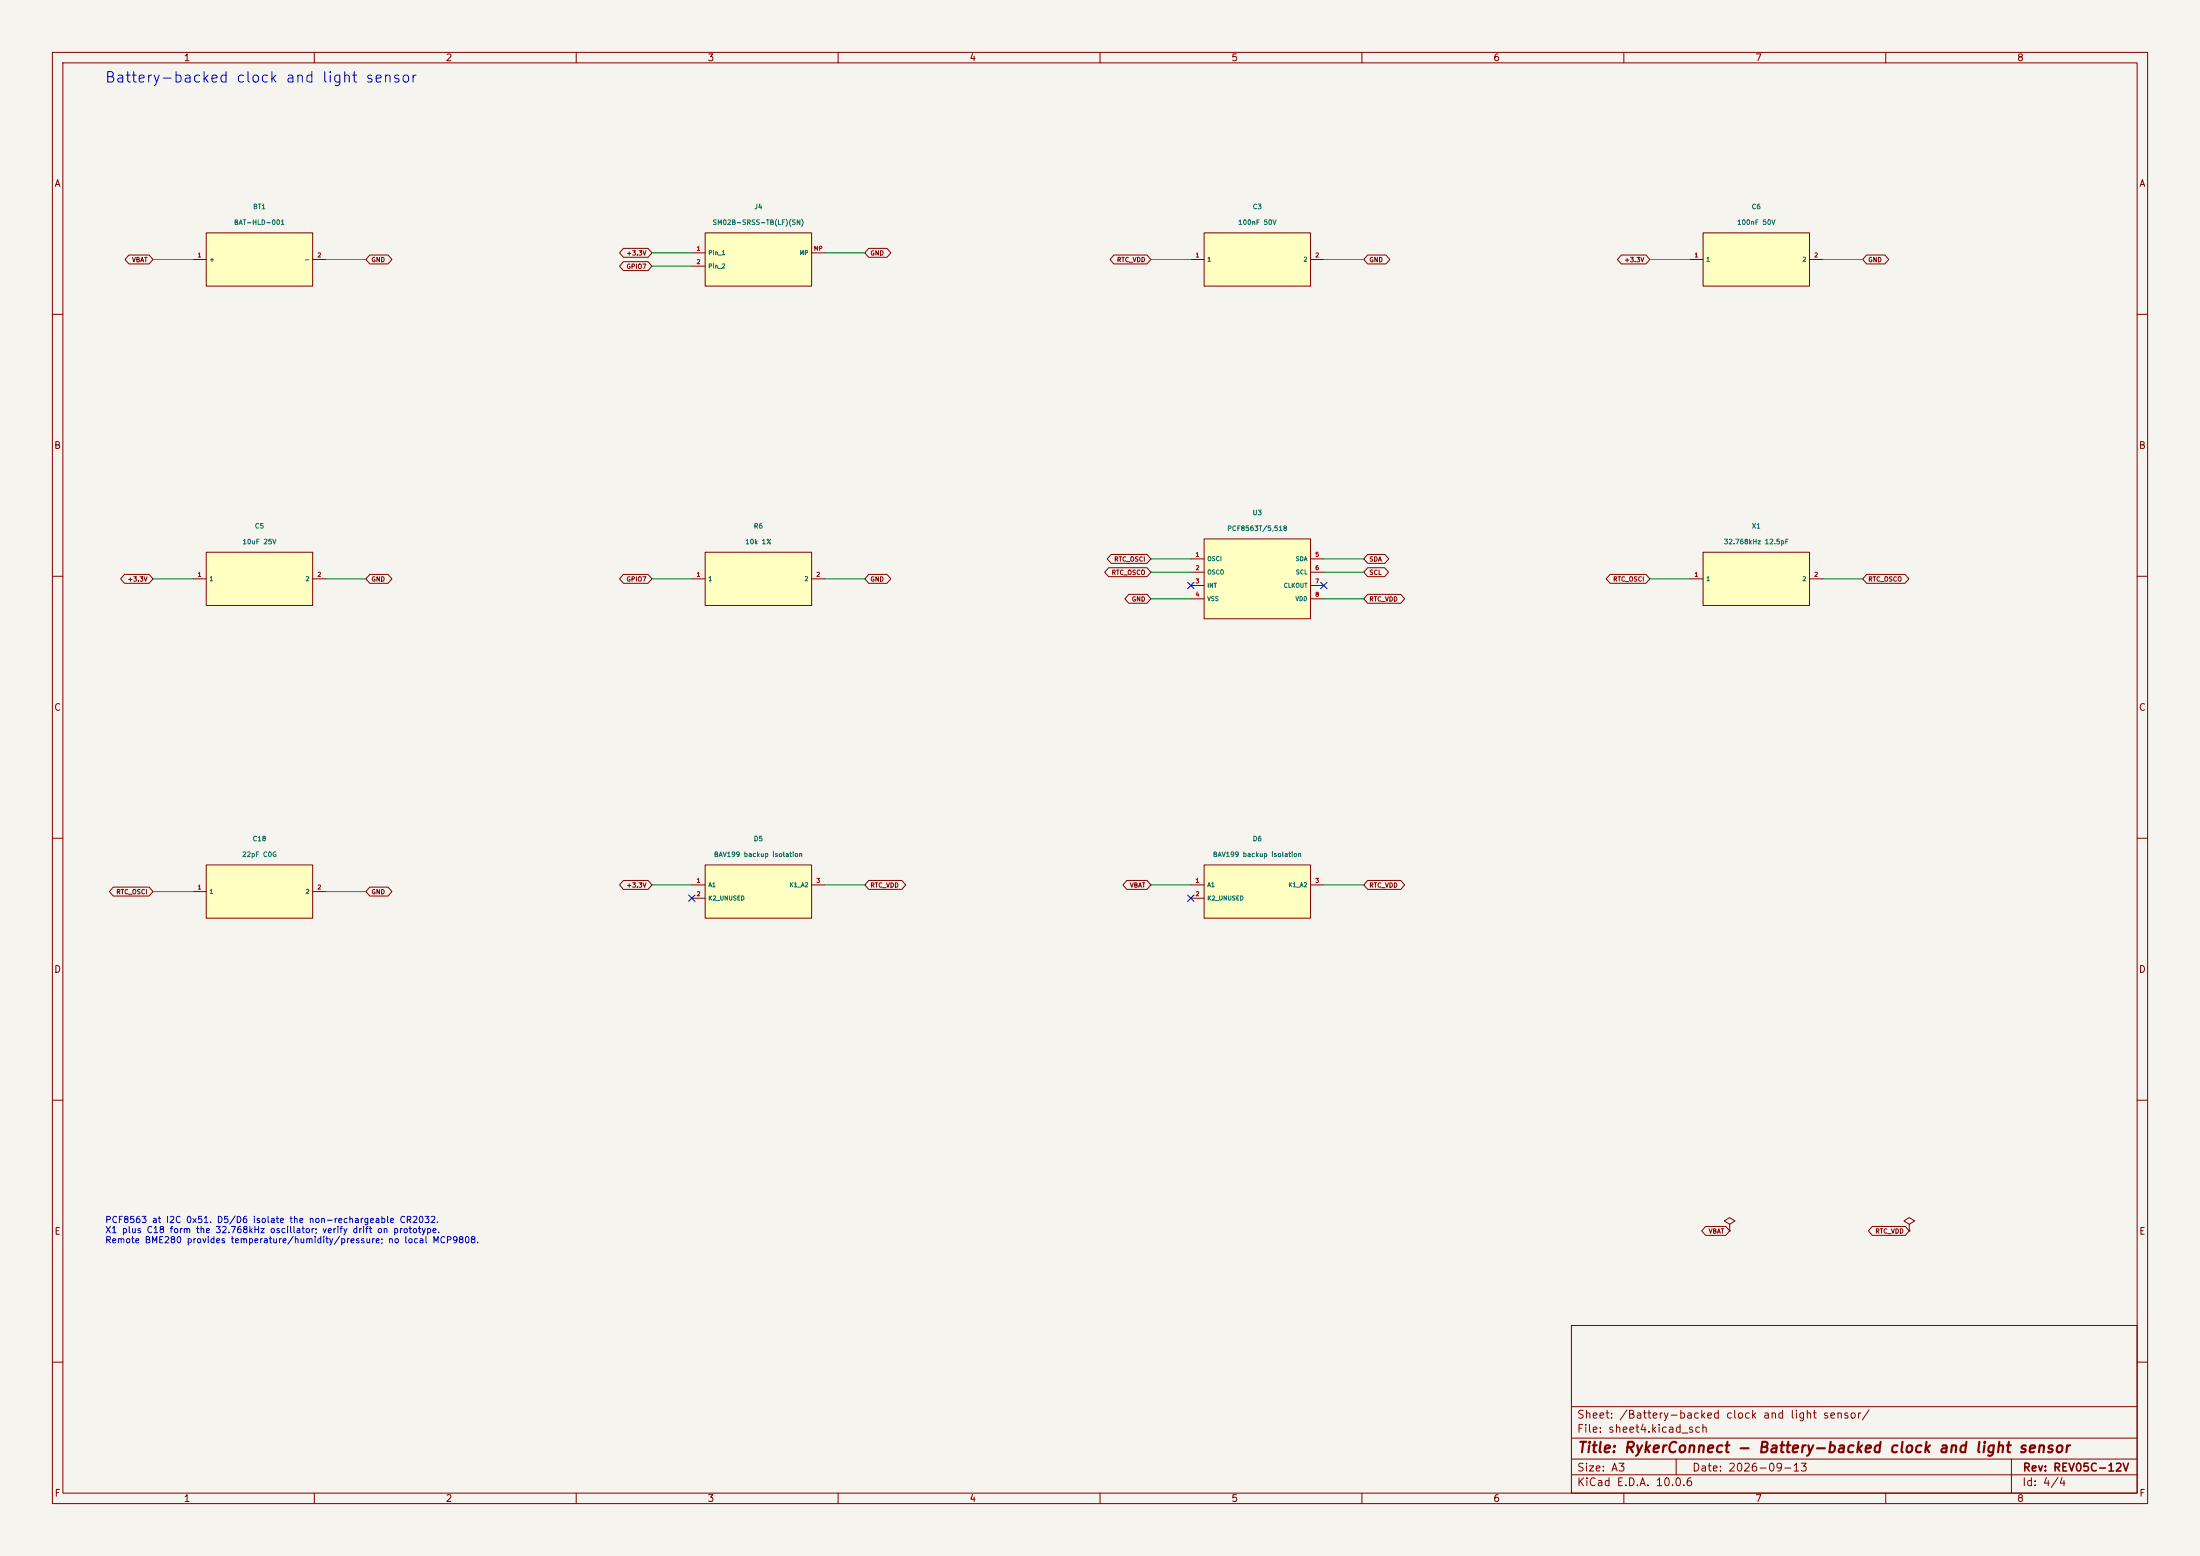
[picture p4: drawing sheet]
(kicad_sch
 (version 20250114)
 (generator "eeschema")
 (paper "A3")
 (title_block
  (title "RykerConnect - Battery-backed clock and light sensor")
  (date "2026-09-13")
  (rev "REV05C-12V"))
 (lib_symbols
  (symbol "RykerConnect:BT1"
   (pin_names
    (offset 0.5)) (in_bom yes) (on_board yes)
   (property "Reference" "BT1" (at 0 10.08 0) (effects (font (size 0.9 0.9))))
   (property "Value" "BAT-HLD-001" (at 0 7.08 0) (effects (font (size 0.9 0.9))))
   (symbol "BT1_0_1"
    (rectangle (start -10.16 5.08) (end 10.16 -5.08) (stroke (width 0) (type default)) (fill (type background))))
   (symbol "BT1_1_1"
    (pin passive line (at -12.7 0.0 0) (length 2.54) (name "+" (effects (font (size 0.8 0.8)))) (number "1" (effects (font (size 0.8 0.8)))))
    (pin passive line (at 12.7 0.0 180) (length 2.54) (name "-" (effects (font (size 0.8 0.8)))) (number "2" (effects (font (size 0.8 0.8)))))))
  (symbol "RykerConnect:J4"
   (pin_names
    (offset 0.5)) (in_bom yes) (on_board yes)
   (property "Reference" "J4" (at 0 10.08 0) (effects (font (size 0.9 0.9))))
   (property "Value" "SM02B-SRSS-TB(LF)(SN)" (at 0 7.08 0) (effects (font (size 0.9 0.9))))
   (symbol "J4_0_1"
    (rectangle (start -10.16 5.08) (end 10.16 -5.08) (stroke (width 0) (type default)) (fill (type background))))
   (symbol "J4_1_1"
    (pin passive line (at -12.7 1.27 0) (length 2.54) (name "Pin_1" (effects (font (size 0.8 0.8)))) (number "1" (effects (font (size 0.8 0.8)))))
    (pin passive line (at -12.7 -1.27 0) (length 2.54) (name "Pin_2" (effects (font (size 0.8 0.8)))) (number "2" (effects (font (size 0.8 0.8)))))
    (pin passive line (at 12.7 1.27 180) (length 2.54) (name "MP" (effects (font (size 0.8 0.8)))) (number "MP" (effects (font (size 0.8 0.8)))))))
  (symbol "RykerConnect:C3"
   (pin_names
    (offset 0.5)) (in_bom yes) (on_board yes)
   (property "Reference" "C3" (at 0 10.08 0) (effects (font (size 0.9 0.9))))
   (property "Value" "100nF 50V" (at 0 7.08 0) (effects (font (size 0.9 0.9))))
   (symbol "C3_0_1"
    (rectangle (start -10.16 5.08) (end 10.16 -5.08) (stroke (width 0) (type default)) (fill (type background))))
   (symbol "C3_1_1"
    (pin passive line (at -12.7 0.0 0) (length 2.54) (name "1" (effects (font (size 0.8 0.8)))) (number "1" (effects (font (size 0.8 0.8)))))
    (pin passive line (at 12.7 0.0 180) (length 2.54) (name "2" (effects (font (size 0.8 0.8)))) (number "2" (effects (font (size 0.8 0.8)))))))
  (symbol "RykerConnect:C6"
   (pin_names
    (offset 0.5)) (in_bom yes) (on_board yes)
   (property "Reference" "C6" (at 0 10.08 0) (effects (font (size 0.9 0.9))))
   (property "Value" "100nF 50V" (at 0 7.08 0) (effects (font (size 0.9 0.9))))
   (symbol "C6_0_1"
    (rectangle (start -10.16 5.08) (end 10.16 -5.08) (stroke (width 0) (type default)) (fill (type background))))
   (symbol "C6_1_1"
    (pin passive line (at -12.7 0.0 0) (length 2.54) (name "1" (effects (font (size 0.8 0.8)))) (number "1" (effects (font (size 0.8 0.8)))))
    (pin passive line (at 12.7 0.0 180) (length 2.54) (name "2" (effects (font (size 0.8 0.8)))) (number "2" (effects (font (size 0.8 0.8)))))))
  (symbol "RykerConnect:C5"
   (pin_names
    (offset 0.5)) (in_bom yes) (on_board yes)
   (property "Reference" "C5" (at 0 10.08 0) (effects (font (size 0.9 0.9))))
   (property "Value" "10uF 25V" (at 0 7.08 0) (effects (font (size 0.9 0.9))))
   (symbol "C5_0_1"
    (rectangle (start -10.16 5.08) (end 10.16 -5.08) (stroke (width 0) (type default)) (fill (type background))))
   (symbol "C5_1_1"
    (pin passive line (at -12.7 0.0 0) (length 2.54) (name "1" (effects (font (size 0.8 0.8)))) (number "1" (effects (font (size 0.8 0.8)))))
    (pin passive line (at 12.7 0.0 180) (length 2.54) (name "2" (effects (font (size 0.8 0.8)))) (number "2" (effects (font (size 0.8 0.8)))))))
  (symbol "RykerConnect:R6"
   (pin_names
    (offset 0.5)) (in_bom yes) (on_board yes)
   (property "Reference" "R6" (at 0 10.08 0) (effects (font (size 0.9 0.9))))
   (property "Value" "10k 1%" (at 0 7.08 0) (effects (font (size 0.9 0.9))))
   (symbol "R6_0_1"
    (rectangle (start -10.16 5.08) (end 10.16 -5.08) (stroke (width 0) (type default)) (fill (type background))))
   (symbol "R6_1_1"
    (pin passive line (at -12.7 0.0 0) (length 2.54) (name "1" (effects (font (size 0.8 0.8)))) (number "1" (effects (font (size 0.8 0.8)))))
    (pin passive line (at 12.7 0.0 180) (length 2.54) (name "2" (effects (font (size 0.8 0.8)))) (number "2" (effects (font (size 0.8 0.8)))))))
  (symbol "RykerConnect:U3"
   (pin_names
    (offset 0.5)) (in_bom yes) (on_board yes)
   (property "Reference" "U3" (at 0 12.62 0) (effects (font (size 0.9 0.9))))
   (property "Value" "PCF8563T/5,518" (at 0 9.62 0) (effects (font (size 0.9 0.9))))
   (symbol "U3_0_1"
    (rectangle (start -10.16 7.62) (end 10.16 -7.62) (stroke (width 0) (type default)) (fill (type background))))
   (symbol "U3_1_1"
    (pin input line (at -12.7 3.81 0) (length 2.54) (name "OSCI" (effects (font (size 0.8 0.8)))) (number "1" (effects (font (size 0.8 0.8)))))
    (pin output line (at -12.7 1.27 0) (length 2.54) (name "OSCO" (effects (font (size 0.8 0.8)))) (number "2" (effects (font (size 0.8 0.8)))))
    (pin open_collector line (at -12.7 -1.27 0) (length 2.54) (name "INT" (effects (font (size 0.8 0.8)))) (number "3" (effects (font (size 0.8 0.8)))))
    (pin power_in line (at -12.7 -3.81 0) (length 2.54) (name "VSS" (effects (font (size 0.8 0.8)))) (number "4" (effects (font (size 0.8 0.8)))))
    (pin bidirectional line (at 12.7 3.81 180) (length 2.54) (name "SDA" (effects (font (size 0.8 0.8)))) (number "5" (effects (font (size 0.8 0.8)))))
    (pin input line (at 12.7 1.27 180) (length 2.54) (name "SCL" (effects (font (size 0.8 0.8)))) (number "6" (effects (font (size 0.8 0.8)))))
    (pin open_collector line (at 12.7 -1.27 180) (length 2.54) (name "CLKOUT" (effects (font (size 0.8 0.8)))) (number "7" (effects (font (size 0.8 0.8)))))
    (pin power_in line (at 12.7 -3.81 180) (length 2.54) (name "VDD" (effects (font (size 0.8 0.8)))) (number "8" (effects (font (size 0.8 0.8)))))))
  (symbol "RykerConnect:X1"
   (pin_names
    (offset 0.5)) (in_bom yes) (on_board yes)
   (property "Reference" "X1" (at 0 10.08 0) (effects (font (size 0.9 0.9))))
   (property "Value" "32.768kHz 12.5pF" (at 0 7.08 0) (effects (font (size 0.9 0.9))))
   (symbol "X1_0_1"
    (rectangle (start -10.16 5.08) (end 10.16 -5.08) (stroke (width 0) (type default)) (fill (type background))))
   (symbol "X1_1_1"
    (pin passive line (at -12.7 0.0 0) (length 2.54) (name "1" (effects (font (size 0.8 0.8)))) (number "1" (effects (font (size 0.8 0.8)))))
    (pin passive line (at 12.7 0.0 180) (length 2.54) (name "2" (effects (font (size 0.8 0.8)))) (number "2" (effects (font (size 0.8 0.8)))))))
  (symbol "RykerConnect:C18"
   (pin_names
    (offset 0.5)) (in_bom yes) (on_board yes)
   (property "Reference" "C18" (at 0 10.08 0) (effects (font (size 0.9 0.9))))
   (property "Value" "22pF C0G" (at 0 7.08 0) (effects (font (size 0.9 0.9))))
   (symbol "C18_0_1"
    (rectangle (start -10.16 5.08) (end 10.16 -5.08) (stroke (width 0) (type default)) (fill (type background))))
   (symbol "C18_1_1"
    (pin passive line (at -12.7 0.0 0) (length 2.54) (name "1" (effects (font (size 0.8 0.8)))) (number "1" (effects (font (size 0.8 0.8)))))
    (pin passive line (at 12.7 0.0 180) (length 2.54) (name "2" (effects (font (size 0.8 0.8)))) (number "2" (effects (font (size 0.8 0.8)))))))
  (symbol "RykerConnect:D5"
   (pin_names
    (offset 0.5)) (in_bom yes) (on_board yes)
   (property "Reference" "D5" (at 0 10.08 0) (effects (font (size 0.9 0.9))))
   (property "Value" "BAV199 backup isolation" (at 0 7.08 0) (effects (font (size 0.9 0.9))))
   (symbol "D5_0_1"
    (rectangle (start -10.16 5.08) (end 10.16 -5.08) (stroke (width 0) (type default)) (fill (type background))))
   (symbol "D5_1_1"
    (pin passive line (at -12.7 1.27 0) (length 2.54) (name "A1" (effects (font (size 0.8 0.8)))) (number "1" (effects (font (size 0.8 0.8)))))
    (pin passive line (at -12.7 -1.27 0) (length 2.54) (name "K2_UNUSED" (effects (font (size 0.8 0.8)))) (number "2" (effects (font (size 0.8 0.8)))))
    (pin passive line (at 12.7 1.27 180) (length 2.54) (name "K1_A2" (effects (font (size 0.8 0.8)))) (number "3" (effects (font (size 0.8 0.8)))))))
  (symbol "RykerConnect:D6"
   (pin_names
    (offset 0.5)) (in_bom yes) (on_board yes)
   (property "Reference" "D6" (at 0 10.08 0) (effects (font (size 0.9 0.9))))
   (property "Value" "BAV199 backup isolation" (at 0 7.08 0) (effects (font (size 0.9 0.9))))
   (symbol "D6_0_1"
    (rectangle (start -10.16 5.08) (end 10.16 -5.08) (stroke (width 0) (type default)) (fill (type background))))
   (symbol "D6_1_1"
    (pin passive line (at -12.7 1.27 0) (length 2.54) (name "A1" (effects (font (size 0.8 0.8)))) (number "1" (effects (font (size 0.8 0.8)))))
    (pin passive line (at -12.7 -1.27 0) (length 2.54) (name "K2_UNUSED" (effects (font (size 0.8 0.8)))) (number "2" (effects (font (size 0.8 0.8)))))
    (pin passive line (at 12.7 1.27 180) (length 2.54) (name "K1_A2" (effects (font (size 0.8 0.8)))) (number "3" (effects (font (size 0.8 0.8)))))))
  (symbol "power:PWR_FLAG"
   (power global)
   (pin_numbers (hide yes))
   (pin_names
    (offset 0) (hide yes)) (exclude_from_sim no) (in_bom yes) (on_board yes)
   (in_pos_files yes)
   (duplicate_pin_numbers_are_jumpers no)
   (property "Reference" "#FLG" (at 0 1.905 0) (show_name no) (do_not_autoplace no) (hide yes) (effects (font (size 1.27 1.27))))
   (property "Value" "PWR_FLAG" (at 0 3.81 0) (show_name no) (do_not_autoplace no) (effects (font (size 1.27 1.27))))
   (property "Footprint" "" (at 0 0 0) (show_name no) (do_not_autoplace no) (hide yes) (effects (font (size 1.27 1.27))))
   (property "Datasheet" "" (at 0 0 0) (show_name no) (do_not_autoplace no) (hide yes) (effects (font (size 1.27 1.27))))
   (property "Description" "Special symbol for telling ERC where power comes from" (at 0 0 0) (show_name no) (do_not_autoplace no) (hide yes) (effects (font (size 1.27 1.27))))
   (symbol "PWR_FLAG_0_0"
    (pin power_out line (at 0 0 90) (length 0) (name "" (effects (font (size 1.27 1.27)))) (number "1" (effects (font (size 1.27 1.27))))))
   (symbol "PWR_FLAG_0_1"
    (polyline (pts (xy 0 0) (xy 0 1.27) (xy -1.016 1.905) (xy 0 2.54) (xy 1.016 1.905) (xy 0 1.27)) (stroke (width 0) (type default)) (fill (type none))))
   (embedded_fonts no)))
 (text "Battery-backed clock and light sensor"
  (at 20 15 0)
  (effects (font (size 2 2)) (justify left)))
 (wire
  (pts (xy 36.83 49.53) (xy 29.21 49.53))
  (stroke (width 0) (type default)))
 (global_label "VBAT"
  (shape bidirectional)
  (at 29.21 49.53 180)
  (effects (font (size 0.85 0.85)) (justify right)))
 (wire
  (pts (xy 62.23 49.53) (xy 69.85 49.53))
  (stroke (width 0) (type default)))
 (global_label "GND"
  (shape bidirectional)
  (at 69.85 49.53 0)
  (effects (font (size 0.85 0.85)) (justify left)))
 (symbol
  (lib_id "RykerConnect:BT1")
  (at 49.53 49.53 0)
  (unit 1)
  (in_bom yes)
  (on_board yes)
  (dnp no)
  (property "Reference" "BT1" (at 49.53 39.45 0) (effects (font (size 0.9 0.9))))
  (property "Value" "BAT-HLD-001" (at 49.53 42.45 0) (effects (font (size 0.9 0.9))))
  (property "Footprint" "RykerConnect:BT1_BT1_BATHLD001" (at 49.53 49.53 0) (effects (font (size 0.9 0.9)) (hide yes)))
  (property "MPN" "BAT-HLD-001" (at 49.53 49.53 0) (effects (font (size 0.9 0.9)) (hide yes)))
  (property "LCSC" "C7501066" (at 49.53 49.53 0) (effects (font (size 0.9 0.9)) (hide yes))))
 (wire
  (pts (xy 132.08 48.26) (xy 124.46 48.26))
  (stroke (width 0) (type default)))
 (global_label "+3.3V"
  (shape bidirectional)
  (at 124.46 48.26 180)
  (effects (font (size 0.85 0.85)) (justify right)))
 (wire
  (pts (xy 132.08 50.8) (xy 124.46 50.8))
  (stroke (width 0) (type default)))
 (global_label "GPIO7"
  (shape bidirectional)
  (at 124.46 50.8 180)
  (effects (font (size 0.85 0.85)) (justify right)))
 (wire
  (pts (xy 157.48 48.26) (xy 165.1 48.26))
  (stroke (width 0) (type default)))
 (global_label "GND"
  (shape bidirectional)
  (at 165.1 48.26 0)
  (effects (font (size 0.85 0.85)) (justify left)))
 (symbol
  (lib_id "RykerConnect:J4")
  (at 144.78 49.53 0)
  (unit 1)
  (in_bom yes)
  (on_board yes)
  (dnp no)
  (property "Reference" "J4" (at 144.78 39.45 0) (effects (font (size 0.9 0.9))))
  (property "Value" "SM02B-SRSS-TB(LF)(SN)" (at 144.78 42.45 0) (effects (font (size 0.9 0.9))))
  (property "Footprint" "RykerConnect:J4_J4_JST_SH_SM02B-SRSS-TB_1x02-1MP_P1.00mm_Horizontal" (at 144.78 49.53 0) (effects (font (size 0.9 0.9)) (hide yes)))
  (property "MPN" "SM02B-SRSS-TB(LF)(SN)" (at 144.78 49.53 0) (effects (font (size 0.9 0.9)) (hide yes)))
  (property "LCSC" "C160402" (at 144.78 49.53 0) (effects (font (size 0.9 0.9)) (hide yes))))
 (wire
  (pts (xy 227.33 49.53) (xy 219.71 49.53))
  (stroke (width 0) (type default)))
 (global_label "RTC_VDD"
  (shape bidirectional)
  (at 219.71 49.53 180)
  (effects (font (size 0.85 0.85)) (justify right)))
 (wire
  (pts (xy 252.73 49.53) (xy 260.35 49.53))
  (stroke (width 0) (type default)))
 (global_label "GND"
  (shape bidirectional)
  (at 260.35 49.53 0)
  (effects (font (size 0.85 0.85)) (justify left)))
 (symbol
  (lib_id "RykerConnect:C3")
  (at 240.03 49.53 0)
  (unit 1)
  (in_bom yes)
  (on_board yes)
  (dnp no)
  (property "Reference" "C3" (at 240.03 39.45 0) (effects (font (size 0.9 0.9))))
  (property "Value" "100nF 50V" (at 240.03 42.45 0) (effects (font (size 0.9 0.9))))
  (property "Footprint" "RykerConnect:C3_C_0603_1608Metric" (at 240.03 49.53 0) (effects (font (size 0.9 0.9)) (hide yes)))
  (property "MPN" "CC0603KRX7R9BB104" (at 240.03 49.53 0) (effects (font (size 0.9 0.9)) (hide yes)))
  (property "LCSC" "C14663" (at 240.03 49.53 0) (effects (font (size 0.9 0.9)) (hide yes))))
 (wire
  (pts (xy 322.58 49.53) (xy 314.96 49.53))
  (stroke (width 0) (type default)))
 (global_label "+3.3V"
  (shape bidirectional)
  (at 314.96 49.53 180)
  (effects (font (size 0.85 0.85)) (justify right)))
 (wire
  (pts (xy 347.98 49.53) (xy 355.6 49.53))
  (stroke (width 0) (type default)))
 (global_label "GND"
  (shape bidirectional)
  (at 355.6 49.53 0)
  (effects (font (size 0.85 0.85)) (justify left)))
 (symbol
  (lib_id "RykerConnect:C6")
  (at 335.28 49.53 0)
  (unit 1)
  (in_bom yes)
  (on_board yes)
  (dnp no)
  (property "Reference" "C6" (at 335.28 39.45 0) (effects (font (size 0.9 0.9))))
  (property "Value" "100nF 50V" (at 335.28 42.45 0) (effects (font (size 0.9 0.9))))
  (property "Footprint" "RykerConnect:C6_C_0603_1608Metric" (at 335.28 49.53 0) (effects (font (size 0.9 0.9)) (hide yes)))
  (property "MPN" "CC0603KRX7R9BB104" (at 335.28 49.53 0) (effects (font (size 0.9 0.9)) (hide yes)))
  (property "LCSC" "C14663" (at 335.28 49.53 0) (effects (font (size 0.9 0.9)) (hide yes))))
 (wire
  (pts (xy 36.83 110.49) (xy 29.21 110.49))
  (stroke (width 0) (type default)))
 (global_label "+3.3V"
  (shape bidirectional)
  (at 29.21 110.49 180)
  (effects (font (size 0.85 0.85)) (justify right)))
 (wire
  (pts (xy 62.23 110.49) (xy 69.85 110.49))
  (stroke (width 0) (type default)))
 (global_label "GND"
  (shape bidirectional)
  (at 69.85 110.49 0)
  (effects (font (size 0.85 0.85)) (justify left)))
 (symbol
  (lib_id "RykerConnect:C5")
  (at 49.53 110.49 0)
  (unit 1)
  (in_bom yes)
  (on_board yes)
  (dnp no)
  (property "Reference" "C5" (at 49.53 100.41 0) (effects (font (size 0.9 0.9))))
  (property "Value" "10uF 25V" (at 49.53 103.41 0) (effects (font (size 0.9 0.9))))
  (property "Footprint" "RykerConnect:C5_C_0603_1608Metric" (at 49.53 110.49 0) (effects (font (size 0.9 0.9)) (hide yes)))
  (property "MPN" "CL10A106MA8NRNC" (at 49.53 110.49 0) (effects (font (size 0.9 0.9)) (hide yes)))
  (property "LCSC" "C96446" (at 49.53 110.49 0) (effects (font (size 0.9 0.9)) (hide yes))))
 (wire
  (pts (xy 132.08 110.49) (xy 124.46 110.49))
  (stroke (width 0) (type default)))
 (global_label "GPIO7"
  (shape bidirectional)
  (at 124.46 110.49 180)
  (effects (font (size 0.85 0.85)) (justify right)))
 (wire
  (pts (xy 157.48 110.49) (xy 165.1 110.49))
  (stroke (width 0) (type default)))
 (global_label "GND"
  (shape bidirectional)
  (at 165.1 110.49 0)
  (effects (font (size 0.85 0.85)) (justify left)))
 (symbol
  (lib_id "RykerConnect:R6")
  (at 144.78 110.49 0)
  (unit 1)
  (in_bom yes)
  (on_board yes)
  (dnp no)
  (property "Reference" "R6" (at 144.78 100.41 0) (effects (font (size 0.9 0.9))))
  (property "Value" "10k 1%" (at 144.78 103.41 0) (effects (font (size 0.9 0.9))))
  (property "Footprint" "RykerConnect:R6_R_0603_1608Metric" (at 144.78 110.49 0) (effects (font (size 0.9 0.9)) (hide yes)))
  (property "MPN" "0603WAF1002T5E" (at 144.78 110.49 0) (effects (font (size 0.9 0.9)) (hide yes)))
  (property "LCSC" "C25804" (at 144.78 110.49 0) (effects (font (size 0.9 0.9)) (hide yes))))
 (wire
  (pts (xy 227.33 106.68) (xy 219.71 106.68))
  (stroke (width 0) (type default)))
 (global_label "RTC_OSCI"
  (shape bidirectional)
  (at 219.71 106.68 180)
  (effects (font (size 0.85 0.85)) (justify right)))
 (wire
  (pts (xy 227.33 109.22) (xy 219.71 109.22))
  (stroke (width 0) (type default)))
 (global_label "RTC_OSCO"
  (shape bidirectional)
  (at 219.71 109.22 180)
  (effects (font (size 0.85 0.85)) (justify right)))
 (no_connect
  (at 227.33 111.76))
 (wire
  (pts (xy 227.33 114.3) (xy 219.71 114.3))
  (stroke (width 0) (type default)))
 (global_label "GND"
  (shape bidirectional)
  (at 219.71 114.3 180)
  (effects (font (size 0.85 0.85)) (justify right)))
 (wire
  (pts (xy 252.73 106.68) (xy 260.35 106.68))
  (stroke (width 0) (type default)))
 (global_label "SDA"
  (shape bidirectional)
  (at 260.35 106.68 0)
  (effects (font (size 0.85 0.85)) (justify left)))
 (wire
  (pts (xy 252.73 109.22) (xy 260.35 109.22))
  (stroke (width 0) (type default)))
 (global_label "SCL"
  (shape bidirectional)
  (at 260.35 109.22 0)
  (effects (font (size 0.85 0.85)) (justify left)))
 (no_connect
  (at 252.73 111.76))
 (wire
  (pts (xy 252.73 114.3) (xy 260.35 114.3))
  (stroke (width 0) (type default)))
 (global_label "RTC_VDD"
  (shape bidirectional)
  (at 260.35 114.3 0)
  (effects (font (size 0.85 0.85)) (justify left)))
 (symbol
  (lib_id "RykerConnect:U3")
  (at 240.03 110.49 0)
  (unit 1)
  (in_bom yes)
  (on_board yes)
  (dnp no)
  (property "Reference" "U3" (at 240.03 97.87 0) (effects (font (size 0.9 0.9))))
  (property "Value" "PCF8563T/5,518" (at 240.03 100.87 0) (effects (font (size 0.9 0.9))))
  (property "Footprint" "RykerConnect:U3_SOIC-8_3.9x4.9mm_P1.27mm" (at 240.03 110.49 0) (effects (font (size 0.9 0.9)) (hide yes)))
  (property "MPN" "PCF8563T/5,518" (at 240.03 110.49 0) (effects (font (size 0.9 0.9)) (hide yes)))
  (property "LCSC" "C7440" (at 240.03 110.49 0) (effects (font (size 0.9 0.9)) (hide yes))))
 (wire
  (pts (xy 322.58 110.49) (xy 314.96 110.49))
  (stroke (width 0) (type default)))
 (global_label "RTC_OSCI"
  (shape bidirectional)
  (at 314.96 110.49 180)
  (effects (font (size 0.85 0.85)) (justify right)))
 (wire
  (pts (xy 347.98 110.49) (xy 355.6 110.49))
  (stroke (width 0) (type default)))
 (global_label "RTC_OSCO"
  (shape bidirectional)
  (at 355.6 110.49 0)
  (effects (font (size 0.85 0.85)) (justify left)))
 (symbol
  (lib_id "RykerConnect:X1")
  (at 335.28 110.49 0)
  (unit 1)
  (in_bom yes)
  (on_board yes)
  (dnp no)
  (property "Reference" "X1" (at 335.28 100.41 0) (effects (font (size 0.9 0.9))))
  (property "Value" "32.768kHz 12.5pF" (at 335.28 103.41 0) (effects (font (size 0.9 0.9))))
  (property "Footprint" "RykerConnect:X1_Crystal_SMD_3215-2Pin_3.2x1.5mm" (at 335.28 110.49 0) (effects (font (size 0.9 0.9)) (hide yes)))
  (property "MPN" "Q13FC13500004" (at 335.28 110.49 0) (effects (font (size 0.9 0.9)) (hide yes)))
  (property "LCSC" "C32346" (at 335.28 110.49 0) (effects (font (size 0.9 0.9)) (hide yes))))
 (wire
  (pts (xy 36.83 170.18) (xy 29.21 170.18))
  (stroke (width 0) (type default)))
 (global_label "RTC_OSCI"
  (shape bidirectional)
  (at 29.21 170.18 180)
  (effects (font (size 0.85 0.85)) (justify right)))
 (wire
  (pts (xy 62.23 170.18) (xy 69.85 170.18))
  (stroke (width 0) (type default)))
 (global_label "GND"
  (shape bidirectional)
  (at 69.85 170.18 0)
  (effects (font (size 0.85 0.85)) (justify left)))
 (symbol
  (lib_id "RykerConnect:C18")
  (at 49.53 170.18 0)
  (unit 1)
  (in_bom yes)
  (on_board yes)
  (dnp no)
  (property "Reference" "C18" (at 49.53 160.1 0) (effects (font (size 0.9 0.9))))
  (property "Value" "22pF C0G" (at 49.53 163.1 0) (effects (font (size 0.9 0.9))))
  (property "Footprint" "RykerConnect:C18_C_0603_1608Metric" (at 49.53 170.18 0) (effects (font (size 0.9 0.9)) (hide yes)))
  (property "MPN" "CL10C220JB8NNNC" (at 49.53 170.18 0) (effects (font (size 0.9 0.9)) (hide yes)))
  (property "LCSC" "C1653" (at 49.53 170.18 0) (effects (font (size 0.9 0.9)) (hide yes))))
 (wire
  (pts (xy 132.08 168.91) (xy 124.46 168.91))
  (stroke (width 0) (type default)))
 (global_label "+3.3V"
  (shape bidirectional)
  (at 124.46 168.91 180)
  (effects (font (size 0.85 0.85)) (justify right)))
 (no_connect
  (at 132.08 171.45))
 (wire
  (pts (xy 157.48 168.91) (xy 165.1 168.91))
  (stroke (width 0) (type default)))
 (global_label "RTC_VDD"
  (shape bidirectional)
  (at 165.1 168.91 0)
  (effects (font (size 0.85 0.85)) (justify left)))
 (symbol
  (lib_id "RykerConnect:D5")
  (at 144.78 170.18 0)
  (unit 1)
  (in_bom yes)
  (on_board yes)
  (dnp no)
  (property "Reference" "D5" (at 144.78 160.1 0) (effects (font (size 0.9 0.9))))
  (property "Value" "BAV199 backup isolation" (at 144.78 163.1 0) (effects (font (size 0.9 0.9))))
  (property "Footprint" "RykerConnect:D5_SOT-23" (at 144.78 170.18 0) (effects (font (size 0.9 0.9)) (hide yes)))
  (property "MPN" "BAV199" (at 144.78 170.18 0) (effects (font (size 0.9 0.9)) (hide yes)))
  (property "LCSC" "C3019921" (at 144.78 170.18 0) (effects (font (size 0.9 0.9)) (hide yes))))
 (wire
  (pts (xy 227.33 168.91) (xy 219.71 168.91))
  (stroke (width 0) (type default)))
 (global_label "VBAT"
  (shape bidirectional)
  (at 219.71 168.91 180)
  (effects (font (size 0.85 0.85)) (justify right)))
 (no_connect
  (at 227.33 171.45))
 (wire
  (pts (xy 252.73 168.91) (xy 260.35 168.91))
  (stroke (width 0) (type default)))
 (global_label "RTC_VDD"
  (shape bidirectional)
  (at 260.35 168.91 0)
  (effects (font (size 0.85 0.85)) (justify left)))
 (symbol
  (lib_id "RykerConnect:D6")
  (at 240.03 170.18 0)
  (unit 1)
  (in_bom yes)
  (on_board yes)
  (dnp no)
  (property "Reference" "D6" (at 240.03 160.1 0) (effects (font (size 0.9 0.9))))
  (property "Value" "BAV199 backup isolation" (at 240.03 163.1 0) (effects (font (size 0.9 0.9))))
  (property "Footprint" "RykerConnect:D6_SOT-23" (at 240.03 170.18 0) (effects (font (size 0.9 0.9)) (hide yes)))
  (property "MPN" "BAV199" (at 240.03 170.18 0) (effects (font (size 0.9 0.9)) (hide yes)))
  (property "LCSC" "C3019921" (at 240.03 170.18 0) (effects (font (size 0.9 0.9)) (hide yes))))
 (text "PCF8563 at I2C 0x51. D5/D6 isolate the non-rechargeable CR2032.\nX1 plus C18 form the 32.768kHz oscillator; verify drift on prototype.\nRemote BME280 provides temperature/humidity/pressure; no local MCP9808."
  (at 20 235 0)
  (effects (font (size 1.2 1.2)) (justify left)))
 (symbol
  (lib_id "power:PWR_FLAG")
  (at 330.2 234.95 0)
  (unit 1)
  (in_bom no)
  (on_board yes)
  (dnp no)
  (property "Reference" "#FLG4330.2" (at 330.2 234.95 0) (effects (font (size 0.9 0.9)) (hide yes)))
  (property "Value" "PWR_FLAG" (at 330.2 234.95 0) (effects (font (size 0.9 0.9)) (hide yes))))
 (global_label "VBAT"
  (shape bidirectional)
  (at 330.2 234.95 180)
  (effects (font (size 0.85 0.85)) (justify right)))
 (symbol
  (lib_id "power:PWR_FLAG")
  (at 364.49 234.95 0)
  (unit 1)
  (in_bom no)
  (on_board yes)
  (dnp no)
  (property "Reference" "#FLG4364.49" (at 364.49 234.95 0) (effects (font (size 0.9 0.9)) (hide yes)))
  (property "Value" "PWR_FLAG" (at 364.49 234.95 0) (effects (font (size 0.9 0.9)) (hide yes))))
 (global_label "RTC_VDD"
  (shape bidirectional)
  (at 364.49 234.95 180)
  (effects (font (size 0.85 0.85)) (justify right))))
